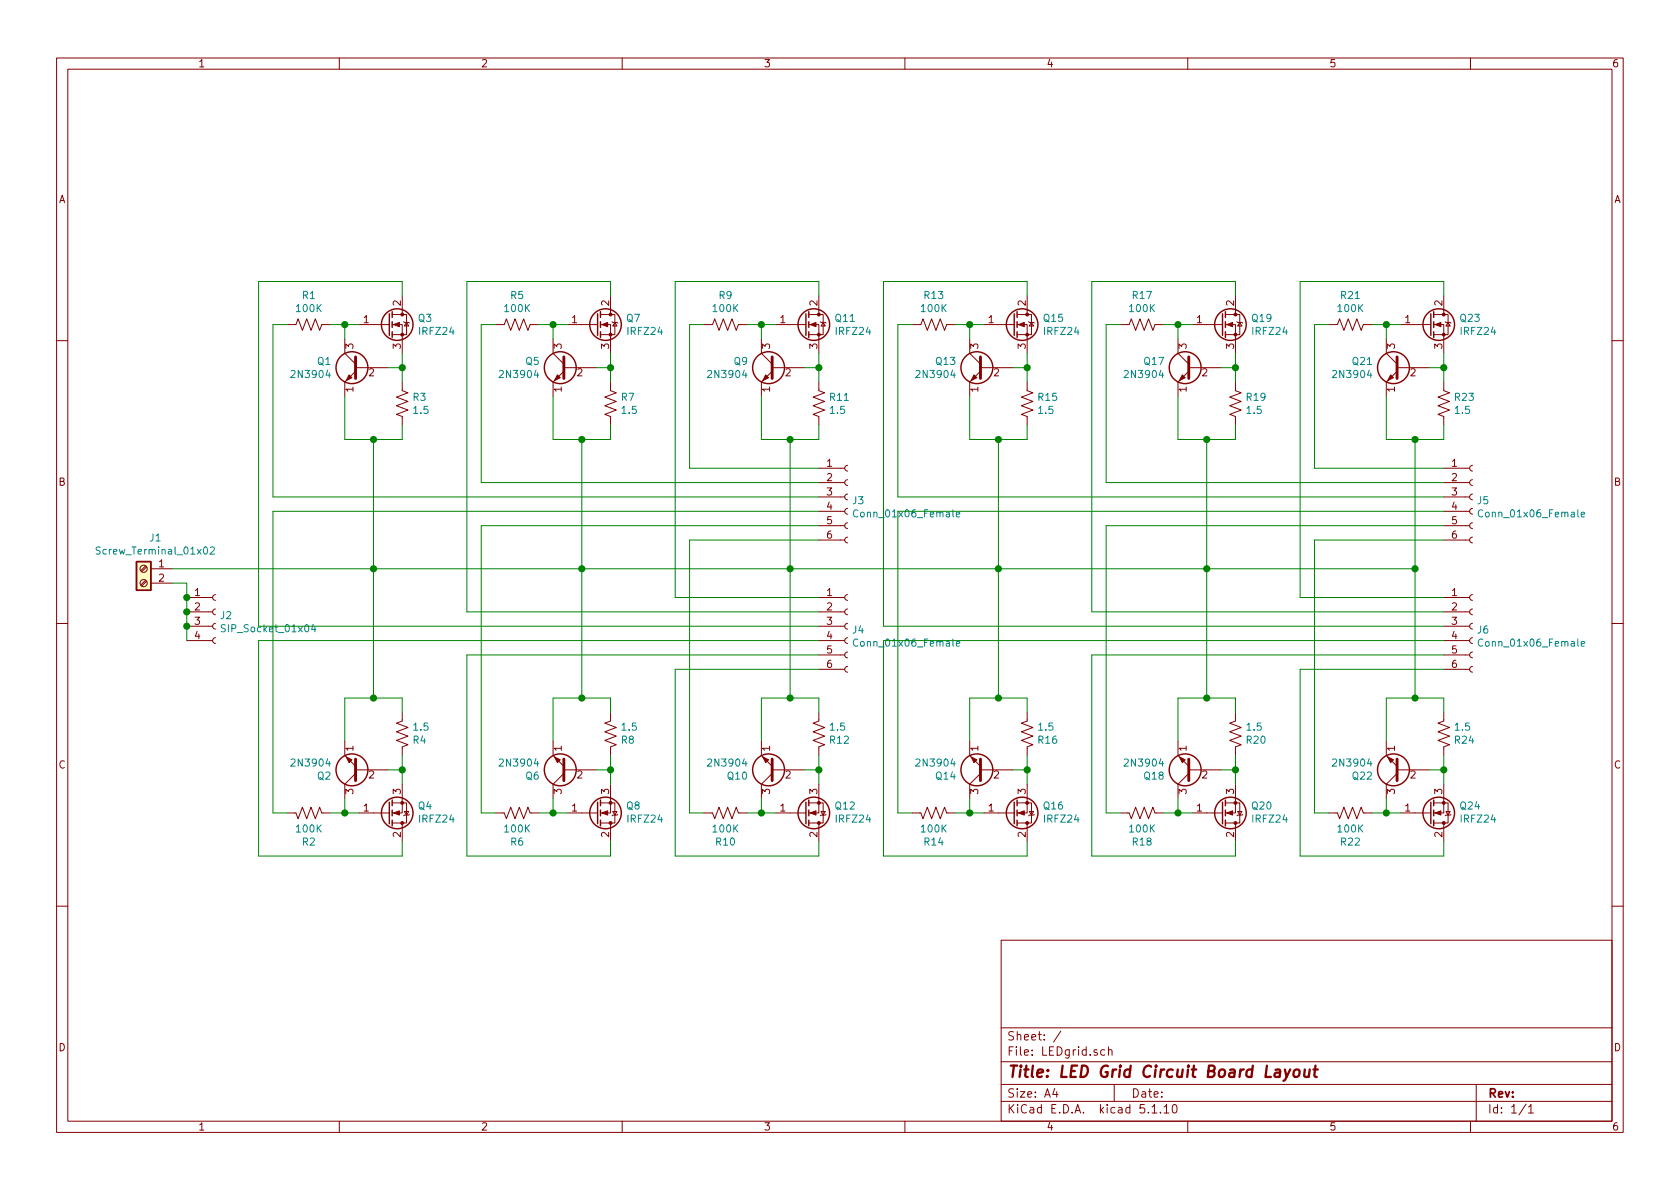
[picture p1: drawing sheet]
EESchema Schematic File Version 4
EELAYER 30 0
EELAYER END
$Descr A4 11693 8268
encoding utf-8
Sheet 1 1
Title "LED Grid Circuit Board Layout"
Date ""
Rev ""
Comp ""
Comment1 ""
Comment2 ""
Comment3 ""
Comment4 ""
$EndDescr
$Comp
L Transistor_BJT:2N3904 Q1
U 1 1
P 2500 2550
F 0 "Q1" H 2690 2596 50  0000 L CNN
F 1 "2N3904" H 2690 2505 50  0000 L CNN
F 2 "Package_TO_SOT_THT:TO-92_Inline_Wide" H 2700 2475 50  0001 L CIN
F 3 "https://www.fairchildsemi.com/datasheets/2N/2N3904.pdf" H 2500 2550 50  0001 L CNN
	1    2500 2550
	-1   0    0    -1  
$EndComp
$Comp
L Device:R_US R3
U 1 1
P 2800 2800
F 0 "R3" H 2868 2846 50  0000 L CNN
F 1 "1.5" H 2868 2755 50  0000 L CNN
F 2 "Resistor_THT:R_Axial_DIN0207_L6.3mm_D2.5mm_P10.16mm_Horizontal" V 2840 2790 50  0001 C CNN
F 3 "~" H 2800 2800 50  0001 C CNN
	1    2800 2800
	1    0    0    -1  
$EndComp
$Comp
L Device:R_US R1
U 1 1
P 2150 2250
F 0 "R1" V 1945 2250 50  0000 C CNN
F 1 "100K" V 2036 2250 50  0000 C CNN
F 2 "Resistor_THT:R_Axial_DIN0207_L6.3mm_D2.5mm_P10.16mm_Horizontal" V 2190 2240 50  0001 C CNN
F 3 "~" H 2150 2250 50  0001 C CNN
	1    2150 2250
	0    1    1    0   
$EndComp
Wire Wire Line
	2800 2650 2800 2550
Wire Wire Line
	2800 2550 2700 2550
Connection ~ 2800 2550
Wire Wire Line
	2800 2550 2800 2450
Wire Wire Line
	2500 2250 2400 2250
Wire Wire Line
	2400 2250 2400 2350
Connection ~ 2400 2250
Wire Wire Line
	2400 2250 2300 2250
Wire Wire Line
	2800 3050 2800 2950
Wire Wire Line
	2400 3050 2400 2750
$Comp
L Transistor_BJT:2N3904 Q5
U 1 1
P 3950 2550
F 0 "Q5" H 4140 2596 50  0000 L CNN
F 1 "2N3904" H 4140 2505 50  0000 L CNN
F 2 "Package_TO_SOT_THT:TO-92_Inline_Wide" H 4150 2475 50  0001 L CIN
F 3 "https://www.fairchildsemi.com/datasheets/2N/2N3904.pdf" H 3950 2550 50  0001 L CNN
	1    3950 2550
	-1   0    0    -1  
$EndComp
$Comp
L Device:R_US R7
U 1 1
P 4250 2800
F 0 "R7" H 4318 2846 50  0000 L CNN
F 1 "1.5" H 4318 2755 50  0000 L CNN
F 2 "Resistor_THT:R_Axial_DIN0207_L6.3mm_D2.5mm_P10.16mm_Horizontal" V 4290 2790 50  0001 C CNN
F 3 "~" H 4250 2800 50  0001 C CNN
	1    4250 2800
	1    0    0    -1  
$EndComp
$Comp
L Device:R_US R5
U 1 1
P 3600 2250
F 0 "R5" V 3395 2250 50  0000 C CNN
F 1 "100K" V 3486 2250 50  0000 C CNN
F 2 "Resistor_THT:R_Axial_DIN0207_L6.3mm_D2.5mm_P10.16mm_Horizontal" V 3640 2240 50  0001 C CNN
F 3 "~" H 3600 2250 50  0001 C CNN
	1    3600 2250
	0    1    1    0   
$EndComp
Wire Wire Line
	4250 2650 4250 2550
Wire Wire Line
	4250 2550 4150 2550
Connection ~ 4250 2550
Wire Wire Line
	4250 2550 4250 2450
Wire Wire Line
	3950 2250 3850 2250
Wire Wire Line
	3850 2250 3850 2350
Connection ~ 3850 2250
Wire Wire Line
	3850 2250 3750 2250
Wire Wire Line
	4250 3050 4250 2950
Wire Wire Line
	3850 3050 3850 2750
$Comp
L Connector:Screw_Terminal_01x02 J1
U 1 1
P 1000 3950
F 0 "J1" H 918 4167 50  0000 C CNN
F 1 "Screw_Terminal_01x02" H 918 4076 50  0000 C CNN
F 2 "TerminalBlock_RND:TerminalBlock_RND_205-00287_1x02_P5.08mm_Horizontal" H 1000 3950 50  0001 C CNN
F 3 "~" H 1000 3950 50  0001 C CNN
	1    1000 3950
	-1   0    0    -1  
$EndComp
$Comp
L Transistor_BJT:2N3904 Q2
U 1 1
P 2500 5350
F 0 "Q2" H 2690 5396 50  0000 L CNN
F 1 "2N3904" H 2690 5305 50  0000 L CNN
F 2 "Package_TO_SOT_THT:TO-92_Inline_Wide" H 2700 5275 50  0001 L CIN
F 3 "https://www.fairchildsemi.com/datasheets/2N/2N3904.pdf" H 2500 5350 50  0001 L CNN
	1    2500 5350
	-1   0    0    1   
$EndComp
$Comp
L Device:R_US R4
U 1 1
P 2800 5100
F 0 "R4" H 2868 5146 50  0000 L CNN
F 1 "1.5" H 2868 5055 50  0000 L CNN
F 2 "Resistor_THT:R_Axial_DIN0207_L6.3mm_D2.5mm_P10.16mm_Horizontal" V 2840 5090 50  0001 C CNN
F 3 "~" H 2800 5100 50  0001 C CNN
	1    2800 5100
	1    0    0    1   
$EndComp
$Comp
L Device:R_US R2
U 1 1
P 2150 5650
F 0 "R2" V 1945 5650 50  0000 C CNN
F 1 "100K" V 2036 5650 50  0000 C CNN
F 2 "Resistor_THT:R_Axial_DIN0207_L6.3mm_D2.5mm_P10.16mm_Horizontal" V 2190 5640 50  0001 C CNN
F 3 "~" H 2150 5650 50  0001 C CNN
	1    2150 5650
	0    1    -1   0   
$EndComp
Wire Wire Line
	2800 5250 2800 5350
Wire Wire Line
	2800 5350 2700 5350
Connection ~ 2800 5350
Wire Wire Line
	2800 5350 2800 5450
Wire Wire Line
	2500 5650 2400 5650
Wire Wire Line
	2400 5650 2400 5550
Connection ~ 2400 5650
Wire Wire Line
	2400 5650 2300 5650
Wire Wire Line
	2800 4850 2800 4950
Wire Wire Line
	2400 4850 2400 5150
$Comp
L Transistor_BJT:2N3904 Q6
U 1 1
P 3950 5350
F 0 "Q6" H 4140 5396 50  0000 L CNN
F 1 "2N3904" H 4140 5305 50  0000 L CNN
F 2 "Package_TO_SOT_THT:TO-92_Inline_Wide" H 4150 5275 50  0001 L CIN
F 3 "https://www.fairchildsemi.com/datasheets/2N/2N3904.pdf" H 3950 5350 50  0001 L CNN
	1    3950 5350
	-1   0    0    1   
$EndComp
$Comp
L Device:R_US R8
U 1 1
P 4250 5100
F 0 "R8" H 4318 5146 50  0000 L CNN
F 1 "1.5" H 4318 5055 50  0000 L CNN
F 2 "Resistor_THT:R_Axial_DIN0207_L6.3mm_D2.5mm_P10.16mm_Horizontal" V 4290 5090 50  0001 C CNN
F 3 "~" H 4250 5100 50  0001 C CNN
	1    4250 5100
	1    0    0    1   
$EndComp
$Comp
L Device:R_US R6
U 1 1
P 3600 5650
F 0 "R6" V 3395 5650 50  0000 C CNN
F 1 "100K" V 3486 5650 50  0000 C CNN
F 2 "Resistor_THT:R_Axial_DIN0207_L6.3mm_D2.5mm_P10.16mm_Horizontal" V 3640 5640 50  0001 C CNN
F 3 "~" H 3600 5650 50  0001 C CNN
	1    3600 5650
	0    1    -1   0   
$EndComp
Wire Wire Line
	4250 5250 4250 5350
Wire Wire Line
	4250 5350 4150 5350
Connection ~ 4250 5350
Wire Wire Line
	4250 5350 4250 5450
Wire Wire Line
	3950 5650 3850 5650
Wire Wire Line
	3850 5650 3850 5550
Connection ~ 3850 5650
Wire Wire Line
	3850 5650 3750 5650
Wire Wire Line
	4250 4850 4250 4950
Wire Wire Line
	3850 4850 3850 5150
$Comp
L Transistor_FET:IRF540N Q3
U 1 1
P 2700 2250
F 0 "Q3" H 2906 2296 50  0000 L CNN
F 1 "IRFZ24" H 2906 2205 50  0000 L CNN
F 2 "Package_TO_SOT_THT:TO-220-3_Vertical" H 2950 2175 50  0001 L CIN
F 3 "http://www.irf.com/product-info/datasheets/data/irf540n.pdf" H 2700 2250 50  0001 L CNN
	1    2700 2250
	1    0    0    -1  
$EndComp
$Comp
L Transistor_FET:IRF540N Q7
U 1 1
P 4150 2250
F 0 "Q7" H 4356 2296 50  0000 L CNN
F 1 "IRFZ24" H 4356 2205 50  0000 L CNN
F 2 "Package_TO_SOT_THT:TO-220-3_Vertical" H 4400 2175 50  0001 L CIN
F 3 "http://www.irf.com/product-info/datasheets/data/irf540n.pdf" H 4150 2250 50  0001 L CNN
	1    4150 2250
	1    0    0    -1  
$EndComp
$Comp
L Transistor_FET:IRF540N Q8
U 1 1
P 4150 5650
F 0 "Q8" H 4356 5604 50  0000 L CNN
F 1 "IRFZ24" H 4356 5695 50  0000 L CNN
F 2 "Package_TO_SOT_THT:TO-220-3_Vertical" H 4400 5575 50  0001 L CIN
F 3 "http://www.irf.com/product-info/datasheets/data/irf540n.pdf" H 4150 5650 50  0001 L CNN
	1    4150 5650
	1    0    0    1   
$EndComp
$Comp
L Transistor_FET:IRF540N Q4
U 1 1
P 2700 5650
F 0 "Q4" H 2906 5604 50  0000 L CNN
F 1 "IRFZ24" H 2906 5695 50  0000 L CNN
F 2 "Package_TO_SOT_THT:TO-220-3_Vertical" H 2950 5575 50  0001 L CIN
F 3 "http://www.irf.com/product-info/datasheets/data/irf540n.pdf" H 2700 5650 50  0001 L CNN
	1    2700 5650
	1    0    0    1   
$EndComp
Wire Wire Line
	2800 2050 2800 1950
Wire Wire Line
	4250 2050 4250 1950
Wire Wire Line
	4250 1950 3250 1950
Wire Wire Line
	2800 1950 1800 1950
Wire Wire Line
	2800 5850 2800 5950
Wire Wire Line
	2800 5950 1800 5950
Wire Wire Line
	4250 5850 4250 5950
Wire Wire Line
	2000 2250 1900 2250
Wire Wire Line
	3450 2250 3350 2250
Wire Wire Line
	3450 5650 3350 5650
Wire Wire Line
	2000 5650 1900 5650
$Comp
L Transistor_BJT:2N3904 Q9
U 1 1
P 5400 2550
F 0 "Q9" H 5590 2596 50  0000 L CNN
F 1 "2N3904" H 5590 2505 50  0000 L CNN
F 2 "Package_TO_SOT_THT:TO-92_Inline_Wide" H 5600 2475 50  0001 L CIN
F 3 "https://www.fairchildsemi.com/datasheets/2N/2N3904.pdf" H 5400 2550 50  0001 L CNN
	1    5400 2550
	-1   0    0    -1  
$EndComp
$Comp
L Device:R_US R11
U 1 1
P 5700 2800
F 0 "R11" H 5768 2846 50  0000 L CNN
F 1 "1.5" H 5768 2755 50  0000 L CNN
F 2 "Resistor_THT:R_Axial_DIN0207_L6.3mm_D2.5mm_P10.16mm_Horizontal" V 5740 2790 50  0001 C CNN
F 3 "~" H 5700 2800 50  0001 C CNN
	1    5700 2800
	1    0    0    -1  
$EndComp
$Comp
L Device:R_US R9
U 1 1
P 5050 2250
F 0 "R9" V 4845 2250 50  0000 C CNN
F 1 "100K" V 4936 2250 50  0000 C CNN
F 2 "Resistor_THT:R_Axial_DIN0207_L6.3mm_D2.5mm_P10.16mm_Horizontal" V 5090 2240 50  0001 C CNN
F 3 "~" H 5050 2250 50  0001 C CNN
	1    5050 2250
	0    1    1    0   
$EndComp
Wire Wire Line
	5700 2650 5700 2550
Wire Wire Line
	5700 2550 5600 2550
Connection ~ 5700 2550
Wire Wire Line
	5700 2550 5700 2450
Wire Wire Line
	5400 2250 5300 2250
Wire Wire Line
	5300 2250 5300 2350
Connection ~ 5300 2250
Wire Wire Line
	5300 2250 5200 2250
Wire Wire Line
	5700 3050 5700 2950
Wire Wire Line
	5300 3050 5300 2750
$Comp
L Transistor_BJT:2N3904 Q10
U 1 1
P 5400 5350
F 0 "Q10" H 5590 5396 50  0000 L CNN
F 1 "2N3904" H 5590 5305 50  0000 L CNN
F 2 "Package_TO_SOT_THT:TO-92_Inline_Wide" H 5600 5275 50  0001 L CIN
F 3 "https://www.fairchildsemi.com/datasheets/2N/2N3904.pdf" H 5400 5350 50  0001 L CNN
	1    5400 5350
	-1   0    0    1   
$EndComp
$Comp
L Device:R_US R12
U 1 1
P 5700 5100
F 0 "R12" H 5768 5146 50  0000 L CNN
F 1 "1.5" H 5768 5055 50  0000 L CNN
F 2 "Resistor_THT:R_Axial_DIN0207_L6.3mm_D2.5mm_P10.16mm_Horizontal" V 5740 5090 50  0001 C CNN
F 3 "~" H 5700 5100 50  0001 C CNN
	1    5700 5100
	1    0    0    1   
$EndComp
$Comp
L Device:R_US R10
U 1 1
P 5050 5650
F 0 "R10" V 4845 5650 50  0000 C CNN
F 1 "100K" V 4936 5650 50  0000 C CNN
F 2 "Resistor_THT:R_Axial_DIN0207_L6.3mm_D2.5mm_P10.16mm_Horizontal" V 5090 5640 50  0001 C CNN
F 3 "~" H 5050 5650 50  0001 C CNN
	1    5050 5650
	0    1    -1   0   
$EndComp
Wire Wire Line
	5700 5250 5700 5350
Wire Wire Line
	5700 5350 5600 5350
Connection ~ 5700 5350
Wire Wire Line
	5700 5350 5700 5450
Wire Wire Line
	5400 5650 5300 5650
Wire Wire Line
	5300 5650 5300 5550
Connection ~ 5300 5650
Wire Wire Line
	5300 5650 5200 5650
Wire Wire Line
	5300 4850 5300 5150
$Comp
L Transistor_FET:IRF540N Q11
U 1 1
P 5600 2250
F 0 "Q11" H 5806 2296 50  0000 L CNN
F 1 "IRFZ24" H 5806 2205 50  0000 L CNN
F 2 "Package_TO_SOT_THT:TO-220-3_Vertical" H 5850 2175 50  0001 L CIN
F 3 "http://www.irf.com/product-info/datasheets/data/irf540n.pdf" H 5600 2250 50  0001 L CNN
	1    5600 2250
	1    0    0    -1  
$EndComp
$Comp
L Transistor_FET:IRF540N Q12
U 1 1
P 5600 5650
F 0 "Q12" H 5806 5604 50  0000 L CNN
F 1 "IRFZ24" H 5806 5695 50  0000 L CNN
F 2 "Package_TO_SOT_THT:TO-220-3_Vertical" H 5850 5575 50  0001 L CIN
F 3 "http://www.irf.com/product-info/datasheets/data/irf540n.pdf" H 5600 5650 50  0001 L CNN
	1    5600 5650
	1    0    0    1   
$EndComp
Wire Wire Line
	5700 2050 5700 1950
Wire Wire Line
	5700 1950 4700 1950
Wire Wire Line
	5700 5850 5700 5950
Wire Wire Line
	5700 5950 4700 5950
Wire Wire Line
	4900 2250 4800 2250
Wire Wire Line
	4900 5650 4800 5650
$Comp
L Connector:Conn_01x04_Female J2
U 1 1
P 1500 4250
F 0 "J2" H 1528 4226 50  0000 L CNN
F 1 "SIP_Socket_01x04" H 1528 4135 50  0000 L CNN
F 2 "Connector_PinSocket_2.54mm:PinSocket_1x04_P2.54mm_Vertical" H 1500 4250 50  0001 C CNN
F 3 "~" H 1500 4250 50  0001 C CNN
	1    1500 4250
	1    0    0    -1  
$EndComp
Wire Wire Line
	1200 4050 1300 4050
Wire Wire Line
	1300 4050 1300 4150
Connection ~ 1300 4150
Wire Wire Line
	1300 4150 1300 4250
Connection ~ 1300 4250
Wire Wire Line
	1300 4250 1300 4350
Connection ~ 1300 4350
Wire Wire Line
	1300 4350 1300 4450
Wire Wire Line
	3850 4850 4050 4850
Wire Wire Line
	2400 4850 2600 4850
Wire Wire Line
	5300 4850 5500 4850
Wire Wire Line
	3850 3050 4050 3050
Wire Wire Line
	1200 3950 2600 3950
Wire Wire Line
	2400 3050 2600 3050
Wire Wire Line
	5300 3050 5500 3050
$Comp
L Connector:Conn_01x06_Female J3
U 1 1
P 5900 3450
F 0 "J3" H 5928 3426 50  0000 L CNN
F 1 "Conn_01x06_Female" H 5928 3335 50  0000 L CNN
F 2 "Connector_PinSocket_2.54mm:PinSocket_1x06_P2.54mm_Vertical" H 5900 3450 50  0001 C CNN
F 3 "~" H 5900 3450 50  0001 C CNN
	1    5900 3450
	1    0    0    -1  
$EndComp
Wire Bus Line
	-950 5700 -900 5700
Wire Bus Line
	-900 5700 -900 5650
$Comp
L Connector:Conn_01x06_Female J4
U 1 1
P 5900 4350
F 0 "J4" H 5928 4326 50  0000 L CNN
F 1 "Conn_01x06_Female" H 5928 4235 50  0000 L CNN
F 2 "Connector_PinSocket_2.54mm:PinSocket_1x06_P2.54mm_Vertical" H 5900 4350 50  0001 C CNN
F 3 "~" H 5900 4350 50  0001 C CNN
	1    5900 4350
	1    0    0    -1  
$EndComp
Wire Wire Line
	4800 2250 4800 3250
Wire Wire Line
	4800 3250 5700 3250
Wire Wire Line
	3350 2250 3350 3350
Wire Wire Line
	3350 3350 5700 3350
Wire Wire Line
	1900 2250 1900 3450
Wire Wire Line
	1900 3450 5700 3450
Wire Wire Line
	4800 5650 4800 3750
Wire Wire Line
	4800 3750 5700 3750
Wire Wire Line
	3350 5650 3350 3650
Wire Wire Line
	3350 3650 5700 3650
Wire Wire Line
	1900 5650 1900 3550
Wire Wire Line
	1900 3550 5700 3550
Wire Wire Line
	4700 5950 4700 4650
Wire Wire Line
	4700 4650 5700 4650
Wire Wire Line
	5700 4850 5700 4950
Wire Wire Line
	4250 5950 3250 5950
Wire Wire Line
	3250 5950 3250 4550
Wire Wire Line
	3250 4550 5700 4550
Wire Wire Line
	1800 5950 1800 4450
Wire Wire Line
	1800 4450 5700 4450
Wire Wire Line
	4700 1950 4700 4150
Wire Wire Line
	4700 4150 5700 4150
Wire Wire Line
	3250 1950 3250 4250
Wire Wire Line
	3250 4250 5700 4250
Wire Wire Line
	1800 1950 1800 4350
Wire Wire Line
	1800 4350 5700 4350
Wire Wire Line
	5500 3050 5500 3950
Connection ~ 5500 3050
Wire Wire Line
	5500 3050 5700 3050
Connection ~ 5500 4850
Wire Wire Line
	5500 4850 5700 4850
Connection ~ 5500 3950
Wire Wire Line
	5500 3950 5500 4850
Wire Wire Line
	4050 3050 4050 3950
Connection ~ 4050 3050
Wire Wire Line
	4050 3050 4250 3050
Connection ~ 4050 4850
Wire Wire Line
	4050 4850 4250 4850
Wire Wire Line
	2600 3050 2600 3950
Connection ~ 2600 3050
Wire Wire Line
	2600 3050 2800 3050
Connection ~ 2600 4850
Wire Wire Line
	2600 4850 2800 4850
Connection ~ 4050 3950
Wire Wire Line
	4050 3950 5500 3950
Wire Wire Line
	4050 3950 4050 4850
Connection ~ 2600 3950
Wire Wire Line
	2600 3950 4050 3950
Wire Wire Line
	2600 3950 2600 4850
$Comp
L Transistor_BJT:2N3904 Q13
U 1 1
P 6850 2550
F 0 "Q13" H 7040 2596 50  0000 L CNN
F 1 "2N3904" H 7040 2505 50  0000 L CNN
F 2 "Package_TO_SOT_THT:TO-92_Inline_Wide" H 7050 2475 50  0001 L CIN
F 3 "https://www.fairchildsemi.com/datasheets/2N/2N3904.pdf" H 6850 2550 50  0001 L CNN
	1    6850 2550
	-1   0    0    -1  
$EndComp
$Comp
L Device:R_US R15
U 1 1
P 7150 2800
F 0 "R15" H 7218 2846 50  0000 L CNN
F 1 "1.5" H 7218 2755 50  0000 L CNN
F 2 "Resistor_THT:R_Axial_DIN0207_L6.3mm_D2.5mm_P10.16mm_Horizontal" V 7190 2790 50  0001 C CNN
F 3 "~" H 7150 2800 50  0001 C CNN
	1    7150 2800
	1    0    0    -1  
$EndComp
$Comp
L Device:R_US R13
U 1 1
P 6500 2250
F 0 "R13" V 6295 2250 50  0000 C CNN
F 1 "100K" V 6386 2250 50  0000 C CNN
F 2 "Resistor_THT:R_Axial_DIN0207_L6.3mm_D2.5mm_P10.16mm_Horizontal" V 6540 2240 50  0001 C CNN
F 3 "~" H 6500 2250 50  0001 C CNN
	1    6500 2250
	0    1    1    0   
$EndComp
Wire Wire Line
	7150 2650 7150 2550
Wire Wire Line
	7150 2550 7050 2550
Connection ~ 7150 2550
Wire Wire Line
	7150 2550 7150 2450
Wire Wire Line
	6850 2250 6750 2250
Wire Wire Line
	6750 2250 6750 2350
Connection ~ 6750 2250
Wire Wire Line
	6750 2250 6650 2250
Wire Wire Line
	7150 3050 7150 2950
Wire Wire Line
	6750 3050 6750 2750
$Comp
L Transistor_BJT:2N3904 Q17
U 1 1
P 8300 2550
F 0 "Q17" H 8490 2596 50  0000 L CNN
F 1 "2N3904" H 8490 2505 50  0000 L CNN
F 2 "Package_TO_SOT_THT:TO-92_Inline_Wide" H 8500 2475 50  0001 L CIN
F 3 "https://www.fairchildsemi.com/datasheets/2N/2N3904.pdf" H 8300 2550 50  0001 L CNN
	1    8300 2550
	-1   0    0    -1  
$EndComp
$Comp
L Device:R_US R19
U 1 1
P 8600 2800
F 0 "R19" H 8668 2846 50  0000 L CNN
F 1 "1.5" H 8668 2755 50  0000 L CNN
F 2 "Resistor_THT:R_Axial_DIN0207_L6.3mm_D2.5mm_P10.16mm_Horizontal" V 8640 2790 50  0001 C CNN
F 3 "~" H 8600 2800 50  0001 C CNN
	1    8600 2800
	1    0    0    -1  
$EndComp
$Comp
L Device:R_US R17
U 1 1
P 7950 2250
F 0 "R17" V 7745 2250 50  0000 C CNN
F 1 "100K" V 7836 2250 50  0000 C CNN
F 2 "Resistor_THT:R_Axial_DIN0207_L6.3mm_D2.5mm_P10.16mm_Horizontal" V 7990 2240 50  0001 C CNN
F 3 "~" H 7950 2250 50  0001 C CNN
	1    7950 2250
	0    1    1    0   
$EndComp
Wire Wire Line
	8600 2650 8600 2550
Wire Wire Line
	8600 2550 8500 2550
Connection ~ 8600 2550
Wire Wire Line
	8600 2550 8600 2450
Wire Wire Line
	8300 2250 8200 2250
Wire Wire Line
	8200 2250 8200 2350
Connection ~ 8200 2250
Wire Wire Line
	8200 2250 8100 2250
Wire Wire Line
	8600 3050 8600 2950
Wire Wire Line
	8200 3050 8200 2750
$Comp
L Transistor_BJT:2N3904 Q14
U 1 1
P 6850 5350
F 0 "Q14" H 7040 5396 50  0000 L CNN
F 1 "2N3904" H 7040 5305 50  0000 L CNN
F 2 "Package_TO_SOT_THT:TO-92_Inline_Wide" H 7050 5275 50  0001 L CIN
F 3 "https://www.fairchildsemi.com/datasheets/2N/2N3904.pdf" H 6850 5350 50  0001 L CNN
	1    6850 5350
	-1   0    0    1   
$EndComp
$Comp
L Device:R_US R16
U 1 1
P 7150 5100
F 0 "R16" H 7218 5146 50  0000 L CNN
F 1 "1.5" H 7218 5055 50  0000 L CNN
F 2 "Resistor_THT:R_Axial_DIN0207_L6.3mm_D2.5mm_P10.16mm_Horizontal" V 7190 5090 50  0001 C CNN
F 3 "~" H 7150 5100 50  0001 C CNN
	1    7150 5100
	1    0    0    1   
$EndComp
$Comp
L Device:R_US R14
U 1 1
P 6500 5650
F 0 "R14" V 6295 5650 50  0000 C CNN
F 1 "100K" V 6386 5650 50  0000 C CNN
F 2 "Resistor_THT:R_Axial_DIN0207_L6.3mm_D2.5mm_P10.16mm_Horizontal" V 6540 5640 50  0001 C CNN
F 3 "~" H 6500 5650 50  0001 C CNN
	1    6500 5650
	0    1    -1   0   
$EndComp
Wire Wire Line
	7150 5250 7150 5350
Wire Wire Line
	7150 5350 7050 5350
Connection ~ 7150 5350
Wire Wire Line
	7150 5350 7150 5450
Wire Wire Line
	6850 5650 6750 5650
Wire Wire Line
	6750 5650 6750 5550
Connection ~ 6750 5650
Wire Wire Line
	6750 5650 6650 5650
Wire Wire Line
	7150 4850 7150 4950
Wire Wire Line
	6750 4850 6750 5150
$Comp
L Transistor_BJT:2N3904 Q18
U 1 1
P 8300 5350
F 0 "Q18" H 8490 5396 50  0000 L CNN
F 1 "2N3904" H 8490 5305 50  0000 L CNN
F 2 "Package_TO_SOT_THT:TO-92_Inline_Wide" H 8500 5275 50  0001 L CIN
F 3 "https://www.fairchildsemi.com/datasheets/2N/2N3904.pdf" H 8300 5350 50  0001 L CNN
	1    8300 5350
	-1   0    0    1   
$EndComp
$Comp
L Device:R_US R20
U 1 1
P 8600 5100
F 0 "R20" H 8668 5146 50  0000 L CNN
F 1 "1.5" H 8668 5055 50  0000 L CNN
F 2 "Resistor_THT:R_Axial_DIN0207_L6.3mm_D2.5mm_P10.16mm_Horizontal" V 8640 5090 50  0001 C CNN
F 3 "~" H 8600 5100 50  0001 C CNN
	1    8600 5100
	1    0    0    1   
$EndComp
$Comp
L Device:R_US R18
U 1 1
P 7950 5650
F 0 "R18" V 7745 5650 50  0000 C CNN
F 1 "100K" V 7836 5650 50  0000 C CNN
F 2 "Resistor_THT:R_Axial_DIN0207_L6.3mm_D2.5mm_P10.16mm_Horizontal" V 7990 5640 50  0001 C CNN
F 3 "~" H 7950 5650 50  0001 C CNN
	1    7950 5650
	0    1    -1   0   
$EndComp
Wire Wire Line
	8600 5250 8600 5350
Wire Wire Line
	8600 5350 8500 5350
Connection ~ 8600 5350
Wire Wire Line
	8600 5350 8600 5450
Wire Wire Line
	8300 5650 8200 5650
Wire Wire Line
	8200 5650 8200 5550
Connection ~ 8200 5650
Wire Wire Line
	8200 5650 8100 5650
Wire Wire Line
	8600 4850 8600 4950
Wire Wire Line
	8200 4850 8200 5150
$Comp
L Transistor_FET:IRF540N Q15
U 1 1
P 7050 2250
F 0 "Q15" H 7256 2296 50  0000 L CNN
F 1 "IRFZ24" H 7256 2205 50  0000 L CNN
F 2 "Package_TO_SOT_THT:TO-220-3_Vertical" H 7300 2175 50  0001 L CIN
F 3 "http://www.irf.com/product-info/datasheets/data/irf540n.pdf" H 7050 2250 50  0001 L CNN
	1    7050 2250
	1    0    0    -1  
$EndComp
$Comp
L Transistor_FET:IRF540N Q19
U 1 1
P 8500 2250
F 0 "Q19" H 8706 2296 50  0000 L CNN
F 1 "IRFZ24" H 8706 2205 50  0000 L CNN
F 2 "Package_TO_SOT_THT:TO-220-3_Vertical" H 8750 2175 50  0001 L CIN
F 3 "http://www.irf.com/product-info/datasheets/data/irf540n.pdf" H 8500 2250 50  0001 L CNN
	1    8500 2250
	1    0    0    -1  
$EndComp
$Comp
L Transistor_FET:IRF540N Q20
U 1 1
P 8500 5650
F 0 "Q20" H 8706 5604 50  0000 L CNN
F 1 "IRFZ24" H 8706 5695 50  0000 L CNN
F 2 "Package_TO_SOT_THT:TO-220-3_Vertical" H 8750 5575 50  0001 L CIN
F 3 "http://www.irf.com/product-info/datasheets/data/irf540n.pdf" H 8500 5650 50  0001 L CNN
	1    8500 5650
	1    0    0    1   
$EndComp
$Comp
L Transistor_FET:IRF540N Q16
U 1 1
P 7050 5650
F 0 "Q16" H 7256 5604 50  0000 L CNN
F 1 "IRFZ24" H 7256 5695 50  0000 L CNN
F 2 "Package_TO_SOT_THT:TO-220-3_Vertical" H 7300 5575 50  0001 L CIN
F 3 "http://www.irf.com/product-info/datasheets/data/irf540n.pdf" H 7050 5650 50  0001 L CNN
	1    7050 5650
	1    0    0    1   
$EndComp
Wire Wire Line
	7150 2050 7150 1950
Wire Wire Line
	8600 2050 8600 1950
Wire Wire Line
	8600 1950 7600 1950
Wire Wire Line
	7150 1950 6150 1950
Wire Wire Line
	7150 5850 7150 5950
Wire Wire Line
	7150 5950 6150 5950
Wire Wire Line
	8600 5850 8600 5950
Wire Wire Line
	6350 2250 6250 2250
Wire Wire Line
	7800 2250 7700 2250
Wire Wire Line
	7800 5650 7700 5650
Wire Wire Line
	6350 5650 6250 5650
$Comp
L Transistor_BJT:2N3904 Q21
U 1 1
P 9750 2550
F 0 "Q21" H 9940 2596 50  0000 L CNN
F 1 "2N3904" H 9940 2505 50  0000 L CNN
F 2 "Package_TO_SOT_THT:TO-92_Inline_Wide" H 9950 2475 50  0001 L CIN
F 3 "https://www.fairchildsemi.com/datasheets/2N/2N3904.pdf" H 9750 2550 50  0001 L CNN
	1    9750 2550
	-1   0    0    -1  
$EndComp
$Comp
L Device:R_US R23
U 1 1
P 10050 2800
F 0 "R23" H 10118 2846 50  0000 L CNN
F 1 "1.5" H 10118 2755 50  0000 L CNN
F 2 "Resistor_THT:R_Axial_DIN0207_L6.3mm_D2.5mm_P10.16mm_Horizontal" V 10090 2790 50  0001 C CNN
F 3 "~" H 10050 2800 50  0001 C CNN
	1    10050 2800
	1    0    0    -1  
$EndComp
$Comp
L Device:R_US R21
U 1 1
P 9400 2250
F 0 "R21" V 9195 2250 50  0000 C CNN
F 1 "100K" V 9286 2250 50  0000 C CNN
F 2 "Resistor_THT:R_Axial_DIN0207_L6.3mm_D2.5mm_P10.16mm_Horizontal" V 9440 2240 50  0001 C CNN
F 3 "~" H 9400 2250 50  0001 C CNN
	1    9400 2250
	0    1    1    0   
$EndComp
Wire Wire Line
	10050 2650 10050 2550
Wire Wire Line
	10050 2550 9950 2550
Connection ~ 10050 2550
Wire Wire Line
	10050 2550 10050 2450
Wire Wire Line
	9750 2250 9650 2250
Wire Wire Line
	9650 2250 9650 2350
Connection ~ 9650 2250
Wire Wire Line
	9650 2250 9550 2250
Wire Wire Line
	10050 3050 10050 2950
Wire Wire Line
	9650 3050 9650 2750
$Comp
L Transistor_BJT:2N3904 Q22
U 1 1
P 9750 5350
F 0 "Q22" H 9940 5396 50  0000 L CNN
F 1 "2N3904" H 9940 5305 50  0000 L CNN
F 2 "Package_TO_SOT_THT:TO-92_Inline_Wide" H 9950 5275 50  0001 L CIN
F 3 "https://www.fairchildsemi.com/datasheets/2N/2N3904.pdf" H 9750 5350 50  0001 L CNN
	1    9750 5350
	-1   0    0    1   
$EndComp
$Comp
L Device:R_US R24
U 1 1
P 10050 5100
F 0 "R24" H 10118 5146 50  0000 L CNN
F 1 "1.5" H 10118 5055 50  0000 L CNN
F 2 "Resistor_THT:R_Axial_DIN0207_L6.3mm_D2.5mm_P10.16mm_Horizontal" V 10090 5090 50  0001 C CNN
F 3 "~" H 10050 5100 50  0001 C CNN
	1    10050 5100
	1    0    0    1   
$EndComp
$Comp
L Device:R_US R22
U 1 1
P 9400 5650
F 0 "R22" V 9195 5650 50  0000 C CNN
F 1 "100K" V 9286 5650 50  0000 C CNN
F 2 "Resistor_THT:R_Axial_DIN0207_L6.3mm_D2.5mm_P10.16mm_Horizontal" V 9440 5640 50  0001 C CNN
F 3 "~" H 9400 5650 50  0001 C CNN
	1    9400 5650
	0    1    -1   0   
$EndComp
Wire Wire Line
	10050 5250 10050 5350
Wire Wire Line
	10050 5350 9950 5350
Connection ~ 10050 5350
Wire Wire Line
	10050 5350 10050 5450
Wire Wire Line
	9750 5650 9650 5650
Wire Wire Line
	9650 5650 9650 5550
Connection ~ 9650 5650
Wire Wire Line
	9650 5650 9550 5650
Wire Wire Line
	9650 4850 9650 5150
$Comp
L Transistor_FET:IRF540N Q23
U 1 1
P 9950 2250
F 0 "Q23" H 10156 2296 50  0000 L CNN
F 1 "IRFZ24" H 10156 2205 50  0000 L CNN
F 2 "Package_TO_SOT_THT:TO-220-3_Vertical" H 10200 2175 50  0001 L CIN
F 3 "http://www.irf.com/product-info/datasheets/data/irf540n.pdf" H 9950 2250 50  0001 L CNN
	1    9950 2250
	1    0    0    -1  
$EndComp
$Comp
L Transistor_FET:IRF540N Q24
U 1 1
P 9950 5650
F 0 "Q24" H 10156 5604 50  0000 L CNN
F 1 "IRFZ24" H 10156 5695 50  0000 L CNN
F 2 "Package_TO_SOT_THT:TO-220-3_Vertical" H 10200 5575 50  0001 L CIN
F 3 "http://www.irf.com/product-info/datasheets/data/irf540n.pdf" H 9950 5650 50  0001 L CNN
	1    9950 5650
	1    0    0    1   
$EndComp
Wire Wire Line
	10050 2050 10050 1950
Wire Wire Line
	10050 1950 9050 1950
Wire Wire Line
	10050 5850 10050 5950
Wire Wire Line
	10050 5950 9050 5950
Wire Wire Line
	9250 2250 9150 2250
Wire Wire Line
	9250 5650 9150 5650
Wire Wire Line
	8200 4850 8400 4850
Wire Wire Line
	6750 4850 6950 4850
Wire Wire Line
	9650 4850 9850 4850
Wire Wire Line
	8200 3050 8400 3050
Wire Wire Line
	6750 3050 6950 3050
Wire Wire Line
	9650 3050 9850 3050
$Comp
L Connector:Conn_01x06_Female J5
U 1 1
P 10250 3450
F 0 "J5" H 10278 3426 50  0000 L CNN
F 1 "Conn_01x06_Female" H 10278 3335 50  0000 L CNN
F 2 "Connector_PinSocket_2.54mm:PinSocket_1x06_P2.54mm_Vertical" H 10250 3450 50  0001 C CNN
F 3 "~" H 10250 3450 50  0001 C CNN
	1    10250 3450
	1    0    0    -1  
$EndComp
$Comp
L Connector:Conn_01x06_Female J6
U 1 1
P 10250 4350
F 0 "J6" H 10278 4326 50  0000 L CNN
F 1 "Conn_01x06_Female" H 10278 4235 50  0000 L CNN
F 2 "Connector_PinSocket_2.54mm:PinSocket_1x06_P2.54mm_Vertical" H 10250 4350 50  0001 C CNN
F 3 "~" H 10250 4350 50  0001 C CNN
	1    10250 4350
	1    0    0    -1  
$EndComp
Wire Wire Line
	9150 2250 9150 3250
Wire Wire Line
	9150 3250 10050 3250
Wire Wire Line
	7700 2250 7700 3350
Wire Wire Line
	7700 3350 10050 3350
Wire Wire Line
	6250 2250 6250 3450
Wire Wire Line
	6250 3450 10050 3450
Wire Wire Line
	9150 5650 9150 3750
Wire Wire Line
	9150 3750 10050 3750
Wire Wire Line
	7700 5650 7700 3650
Wire Wire Line
	7700 3650 10050 3650
Wire Wire Line
	6250 5650 6250 3550
Wire Wire Line
	6250 3550 10050 3550
Wire Wire Line
	9050 5950 9050 4650
Wire Wire Line
	9050 4650 10050 4650
Wire Wire Line
	10050 4850 10050 4950
Wire Wire Line
	8600 5950 7600 5950
Wire Wire Line
	7600 5950 7600 4550
Wire Wire Line
	7600 4550 10050 4550
Wire Wire Line
	6150 5950 6150 4450
Wire Wire Line
	6150 4450 10050 4450
Wire Wire Line
	9050 1950 9050 4150
Wire Wire Line
	9050 4150 10050 4150
Wire Wire Line
	7600 1950 7600 4250
Wire Wire Line
	7600 4250 10050 4250
Wire Wire Line
	6150 1950 6150 4350
Wire Wire Line
	6150 4350 10050 4350
Wire Wire Line
	9850 3050 9850 3950
Connection ~ 9850 3050
Wire Wire Line
	9850 3050 10050 3050
Connection ~ 9850 4850
Wire Wire Line
	9850 4850 10050 4850
Connection ~ 9850 3950
Wire Wire Line
	9850 3950 9850 4850
Wire Wire Line
	8400 3050 8400 3950
Connection ~ 8400 3050
Wire Wire Line
	8400 3050 8600 3050
Connection ~ 8400 4850
Wire Wire Line
	8400 4850 8600 4850
Wire Wire Line
	6950 3050 6950 3950
Connection ~ 6950 3050
Wire Wire Line
	6950 3050 7150 3050
Connection ~ 6950 4850
Wire Wire Line
	6950 4850 7150 4850
Connection ~ 8400 3950
Wire Wire Line
	8400 3950 9850 3950
Wire Wire Line
	8400 3950 8400 4850
Connection ~ 6950 3950
Wire Wire Line
	6950 3950 8400 3950
Wire Wire Line
	6950 3950 6950 4850
Wire Wire Line
	5500 3950 6950 3950
$EndSCHEMATC
